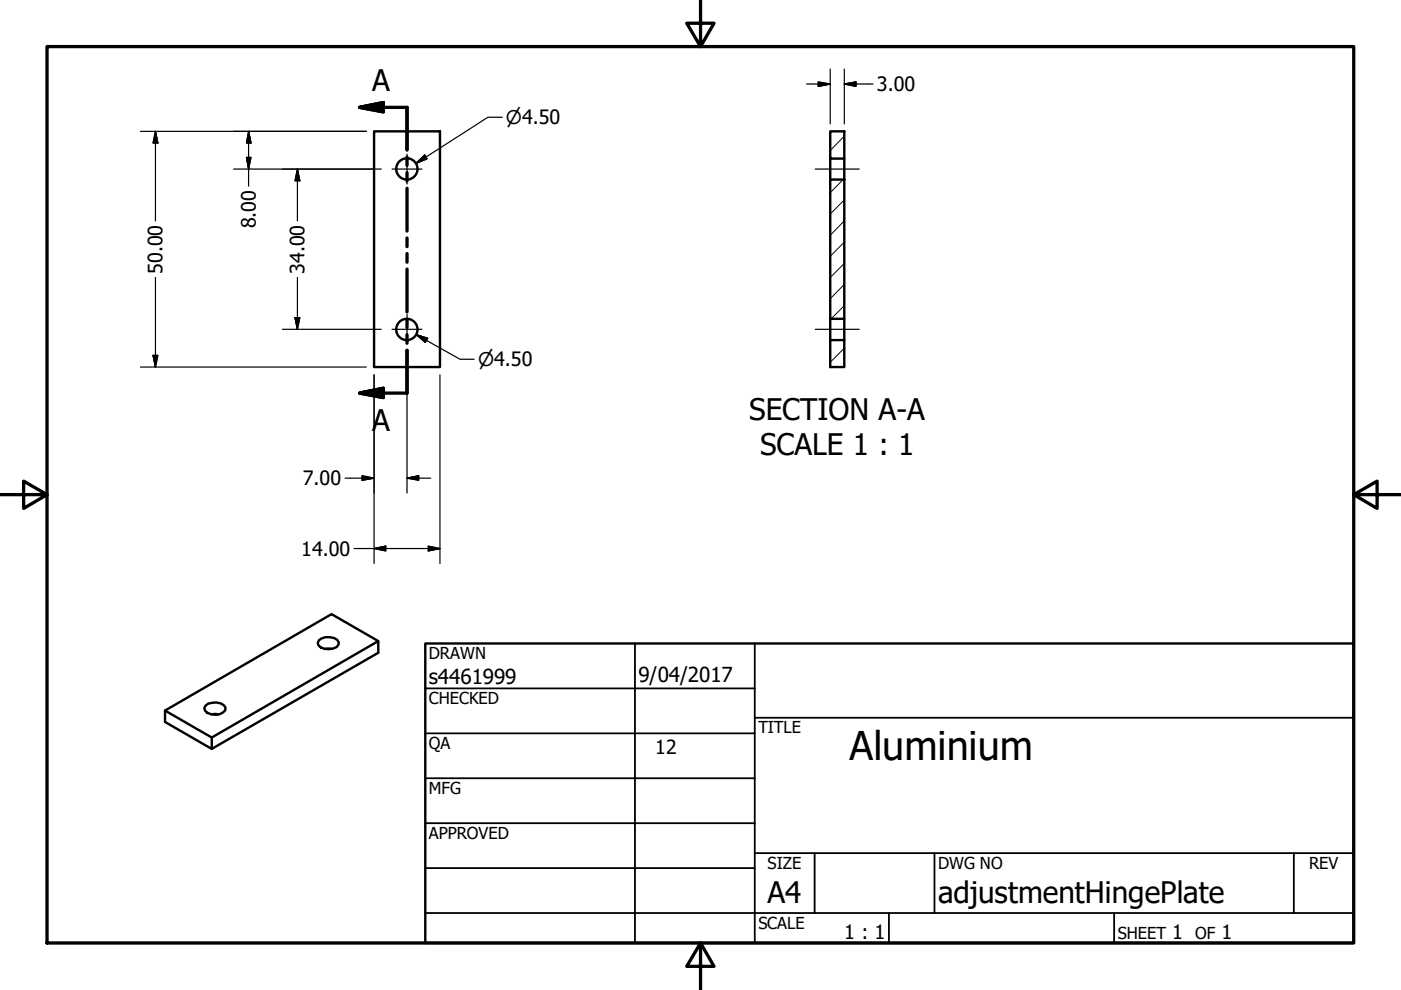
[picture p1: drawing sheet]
<svg xmlns="http://www.w3.org/2000/svg" width="297mm" height="210mm" viewBox="0 0 297 210" stroke-linecap="round" stroke-linejoin="round" font-family="sans-serif">
<!-- layer: Visible (ANSI) -->
<g fill="none" stroke="#000" stroke-width=".51">
<path d="M79.3 27.8h14v50h-14zM176 27.8h3v5.8h-3zM176 38.1h3v29.5h-3zM176 33.6v4.5M179 33.6v4.5M176 72.1h3v5.7h-3zM176 67.6v4.5M179 67.6v4.5M67.6 135.7a3.2 3.2 0 0 1 3.9 0l.3 .5v.5a2.86 2.86 0 0 1-3.8 .6l-.5-.5-.1-.5zM68.8 137.6h1.6M80.2 135.9l-35.3 20.5v2.4l-9.9-5.7v-2.4l35.3-20.5 9.9 5.7v2.5l-35.3 20.4M35 150.7l9.9 5.7"/>
<path d="M43.6 149.6a2.96 2.96 0 0 1 4.2 .4v.6a2.98 2.98 0 0 1-4.3 .1l-.2-.6zM44.8 151.5l.8-.1 .7 .1"/>
<circle cx="86.3" cy="35.8" r="2.25"/>
<circle cx="86.3" cy="69.9" r="2.25"/>
</g>
<!-- layer: Section Line (ANSI) -->
<path d="M76.3 22.8l5-1v1.9zM76.3 22.8h10v9M86.3 33.3v1.8M86.3 36.6v1.8M86.3 39.9v9.1M86.3 50.5v1.8M86.3 53.8v1.8M86.3 57.1v9M86.3 67.7v1.7M86.3 71v1.7M86.3 74.3v9h-10M76.3 83.3l5-1v2z" fill="none" stroke="#000" stroke-width=".7"/>
<path d="M76.3 22.8l5-1zM76.3 22.8l5-1v1.9zM76.3 83.3l5-1zM76.3 83.3l5-1v2z" fill="#000" stroke="#000" stroke-width=".7"/>
<!-- layer: Border (ANSI) -->
<path d="M148.5 -.1v10l-2.9-5h5.8l-2.9 5M10 9.9h277v190h-277zM0 104.9h10l-5-2.9v5.8l5-2.9M287 104.9l5 2.9v-5.8l-5 2.9h10M148.5 199.9l2.9 5h-5.8l2.9-5v10" fill="none" stroke="#000" stroke-width=".7"/>
<!-- layer: Title (ANSI) -->
<g fill="none" stroke="#000" stroke-width=".38">
<path d="M134.6 136.4v63.5M160 136.4v63.5M90.2 146h69.8M90.2 155.5h69.8M160 152.2h127M90.2 165h69.8M90.2 174.5h69.8M90.2 193.6h196.8M90.2 184.1h69.8M160 180.9h127M172.7 180.9v12.7M188.5 193.6v6.3"/>
<path d="M198.1 180.9v12.7M236.2 193.6v6.3M274.3 180.9v12.7"/>
</g>
<path d="M90.2 136.4h196.8v63.5h-196.8z" fill="none" stroke="#000" stroke-width=".51"/>
<!-- layer: Hatch (ANSI) -->
<path d="M178.8 38.1l-2.8 2.8M179 33.4l-.2 .2M179 28.9l-3 3M179 55.9l-3 2.9M179 51.3l-3 3M179 46.8l-3 3.1M179 42.4l-3 3M176.2 72.1l-.2 .2M179 73.8l-3 3M179 64.8l-2.8 2.8M179 60.3l-3 3" fill="none" stroke="#000" stroke-width=".21"/>
<!-- layer: Dimension (ANSI) -->
<g fill="none" stroke="#000" stroke-width=".25">
<path d="M171 17.8h5M173.5 17.4l2.5 .4-2.5 .5zM176 14.6v11.7M179 17.8l2.5-.4v.9zM179 17.8h6.1M179 14.6v11.7M29.8 27.8h47.9M33 27.8l.5 2.5h-1.1zM33 27.8v19M49.5 35.8h31.3M52.3 33.4h.9l-.5 2.4zM52.7 27.8l.5 2.5h-.9z"/>
<path d="M52.7 27.8v11.7M63.1 35.8l.5 2.5h-1.1zM63.1 35.8v11M88.2 34.6l1.8-1.7 .6 .8zM106.5 24.9h-3.1l-15.2 9.7M33 58.8v19M63.1 58.8v11M29.8 77.8h47.9M32.4 75.3h1.1l-.5 2.5zM59.9 69.8h20.9M62.5 67.3h1.1l-.5 2.5zM79.3 79.5v40"/>
<path d="M86.3 75.3v29.3M88.3 71l2.4 .7-.5 .9zM88.3 71l9.2 5.2h3M93.3 79.5v40M73.2 101.4h6.1M75.1 116.3h18.2M76.8 100.9l2.5 .5-2.5 .4zM79.3 116.3l2.5-.5v1zM86.3 101.4l2.5-.5v.9zM86.3 101.4h5M90.8 115.8l2.5 .5-2.5 .5z"/>
</g>
<g fill="#000" stroke="#000" stroke-width=".25">
<path d="M173.5 18.3l2.5-.5zM173.5 17.4l2.5 .4-2.5 .5zM179 17.8l2.5-.4zM179 17.8l2.5-.4v.9zM33 27.8l.5 2.5zM33 27.8l.5 2.5h-1.1zM52.3 33.4l.4 2.4zM52.3 33.4h.9l-.5 2.4zM52.7 27.8l.5 2.5zM52.7 27.8l.5 2.5h-.9zM63.1 35.8l.5 2.5zM63.1 35.8l.5 2.5h-1.1z"/>
<path d="M88.2 34.6l1.8-1.7zM88.2 34.6l1.8-1.7 .6 .8zM32.4 75.3l.6 2.5zM32.4 75.3h1.1l-.5 2.5zM62.5 67.3l.6 2.5zM62.5 67.3h1.1l-.5 2.5zM88.3 71l2.4 .7zM88.3 71l2.4 .7-.5 .9zM76.8 101.8l2.5-.4zM76.8 100.9l2.5 .5-2.5 .4zM79.3 116.3l2.5-.5zM79.3 116.3l2.5-.5v1z"/>
<path d="M86.3 101.4l2.5-.5zM86.3 101.4l2.5-.5v.9zM90.8 116.8l2.5-.5zM90.8 115.8l2.5 .5-2.5 .5z"/>
</g>
<!-- layer: Center Mark (ANSI) -->
<path d="M83.1 35.8h6.4M86.3 32.7v6.3M83.1 69.8h6.4M86.3 66.6v6.4" fill="none" stroke="#000" stroke-width=".25"/>
<!-- layer: Centerline (ANSI) -->
<path d="M172.8 35.8h9.4M172.8 69.8h9.4" fill="none" stroke="#000" stroke-width=".25"/>
<text font-size="8.4" x="180.1" y="161.1">Aluminium</text>
<g font-size="6.3">
<text x="78.9" y="19.2">A</text>
<text x="158.8" y="89">SECTION A-A</text>
<text x="78.9" y="91.4">A</text>
<text x="161.2" y="96.6">SCALE 1 : 1</text>
<text x="162.8" y="191.4">A4</text>
<text x="198.9" y="191.5">adjustmentHingePlate</text>
</g>
<g font-size="4.4">
<text x="90.9" y="145.1">s4461999</text>
<text x="135.4" y="144.5">9/04/2017</text>
</g>
<g font-size="4.2">
<text x="185.9" y="19.3">3.00</text>
<text x="54.2" y="48.4" transform="rotate(-90 54.2 48.4)">8.00</text>
<text x="34.5" y="58.1" transform="rotate(-90 34.5 58.1)">50.00</text>
<text x="64.6" y="58.1" transform="rotate(-90 64.6 58.1)">34.00</text>
<text x="64.2" y="102.9">7.00</text>
<text x="63.9" y="117.8">14.00</text>
<text x="179" y="199.2">1 : 1</text>
<text x="248.5" y="199.1">1</text>
<text x="259" y="199.1">1</text>
</g>
<text font-size="4.1" x="138.9" y="159.9">12</text>
<g font-size="4">
<text x="107.3" y="26.3">⌀4.50</text>
<text x="101.3" y="77.6">⌀4.50</text>
</g>
<g font-size="3.5">
<text x="90.9" y="139.7">DRAWN</text>
<text x="90.9" y="149.3">CHECKED</text>
<text x="160.8" y="155.5">TITLE</text>
<text x="90.9" y="158.8">QA</text>
<text x="90.9" y="168.3">MFG</text>
<text x="90.9" y="177.8">APPROVED</text>
<text x="162.8" y="184.2">SIZE</text>
<text x="198.9" y="184.2">DWG NO</text>
<text x="277.6" y="184.2">REV</text>
<text x="160.8" y="196.9">SCALE</text>
<text x="237" y="199.1">SHEET</text>
<text x="253.4" y="199.1">OF</text>
</g>
</svg>
